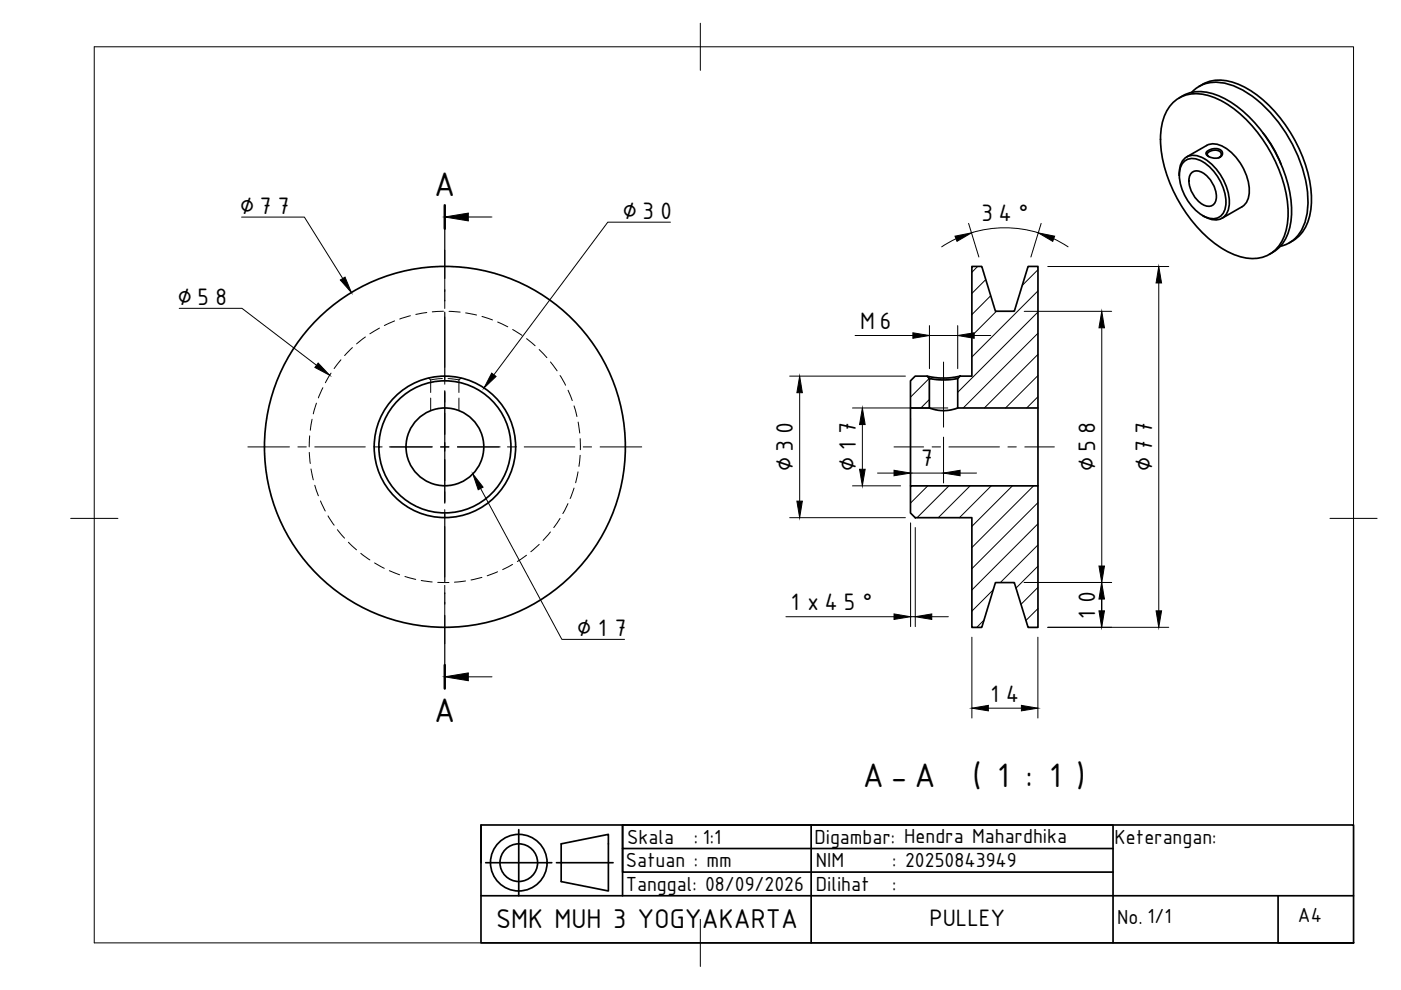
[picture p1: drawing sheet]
<svg xmlns="http://www.w3.org/2000/svg" width="297mm" height="210mm" viewBox="0 0 297 210" stroke-linecap="round" stroke-linejoin="round" font-family="sans-serif">
<!-- layer: Hidden -->
<g fill="none" stroke="#000" stroke-width=".21">
<path d="M70.2 79.1l-1.2 2M72.3 76.3l-1.5 1.8M74.7 73.7l-1.6 1.7M77.5 71.5l-1.9 1.4M80.5 69.6l-2.1 1.2M83.7 68l-2.2 1M87 66.9l-2.2 .7M90.5 66.3l-2.3 .4M94 66l-2.3 .1M95.2 66l2.4 .2M98.7 66.4l2.3 .4M102.2 67.1l2.2 .7"/>
<path d="M105.5 68.3l2.2 1M108.7 69.9l2 1.2M111.6 71.8l1.9 1.5M114.3 74.1l1.7 1.7M116.7 76.7l1.4 1.9M118.7 79.6l1.2 2.1M65.6 95.9l.2 2.4M65.7 92.4l-.1 2.4M65.9 99.4l.5 2.3M66.2 88.9l-.4 2.3M67.1 85.5l-.7 2.2M68.5 82.2l-1 2.2"/>
<path d="M90.8 80.2l.5 .4v2.6M91.3 84.4v2.7M93.8 80.3l-2.4 .2M95 80.3l2.3 .3M97.3 80.6v2.6M97.3 84.4v2.7M97.8 80.2l-.5 .4M120.4 82.7l.9 2.2M121.7 86.1l.6 2.2M122.6 89.5l.3 2.3M123 93v2.3M123 96.5l-.3 2.4"/>
<path d="M66.7 102.9l.8 2.2M67.9 106.2l1.1 2.1M69.6 109.4l1.2 2M71.5 112.3l1.5 1.8M73.9 115l1.7 1.6M76.5 117.3l1.9 1.4M79.4 119.4l2.1 1.1M108.7 119.7l-2.1 1.1M111.6 117.7l-1.9 1.4M114.3 115.4l-1.8 1.6M116.7 112.8l-1.6 1.8M118.7 109.9l-1.3 2"/>
<path d="M120.4 106.8l-1.1 2.1M121.7 103.5l-.8 2.2M122.6 100l-.6 2.4M82.5 121l2.2 .9M85.9 122.2l2.2 .6M89.3 123.1l2.3 .3M92.8 123.5h2.4M98.7 123.2l-2.3 .2M102.2 122.4l-2.3 .6M105.5 121.2l-2.2 .9"/>
</g>
<!-- layer: Visible -->
<g fill="none" stroke="#000" stroke-width=".36">
<path d="M252.6 19.6a7.3 7.3 0 0 1 7.8-1.8 23 23 0 0 1 11.8 9.7 28 28 0 0 1 5.1 16.3 8.7 8.7 0 0 1-4.8 8.1l-1 .3M255 17.9l-.8 .4M255 17.9a8.7 8.7 0 0 1 8.2 .3 28.7 28.7 0 0 1 13.3 15.9 20.4 20.4 0 0 1 1 12.3 7.8 7.8 0 0 1-4.2 5.1M248.7 21.8a7.4 7.4 0 0 1 8-1.4 25.1 25.1 0 0 1 12.9 12.2 24.5 24.5 0 0 1 3.2 15.7 7.3 7.3 0 0 1-7.6 6.5 17.3 17.3 0 0 1-10.6-5.8 30.4 30.4 0 0 1-8.6-19.5 10.6 10.6 0 0 1 2.7-7.7zM250 37.1a3.8 3.8 0 0 1 2.2-4.1 5.3 5.3 0 0 1 4.7 1.8 11.4 11.4 0 0 1 3.7 9 2.97 2.97 0 0 1-4.4 2.5l-1.2-.6M250.7 20.3l-.7 .5M250.7 20.3a8.7 8.7 0 0 1 8.3 .3 28.7 28.7 0 0 1 13.3 16 20.4 20.4 0 0 1 1 12.2 7.8 7.8 0 0 1-4.2 5.1M251.2 34.1a3.7 3.7 0 0 1 4.6 .7 10.6 10.6 0 0 1 4 9 2.74 2.74 0 0 1-3.9 2.3 10.4 10.4 0 0 1-5.8-10l.2-.8zM251.6 33.3l4.2-2.5a4.2 4.2 0 0 1 4.6 1 11.5 11.5 0 0 1 4.4 9.5 3.3 3.3 0 0 1-1.5 2.5l-4.2 2.5M252.7 36.6a2.61 2.61 0 0 1 3.4 .9 5.4 5.4 0 0 1 1.5 5.5 1.71 1.71 0 0 1-2.6 .4 6.2 6.2 0 0 1-2.9-5.8zM255.9 32.2l1-.6 1.1-.1 1 .5 .2 .7-.2 .4-.4 .3-1.3 .1-1.3-.5-.3-.4zM256.3 33.2l-.4-.4 .3-.5 1-.4 .8-.1 .6 .3 .3 .4-.1 .6-.5 .4"/>
<path d="M267.8 28.2a24.6 24.6 0 0 1 3.8 6.6M206.1 56.5h2.1l2.9 9.5h4l2.9-9.5h2.1v30h-17v-6.2l.5-.6h2.5zM196.6 79.7l2.7 .5 2.1-.1 2.2-.4M193 86.5v16.5M197 80.3v6.2h-4v-5.8l1-1h2.6l.4 .6 2.1 .2h1.9l2.1-.2M197 86.5l1.3 .4 1.5 .2 1.7-.2 1.6-.4M220.1 86.5v16.5M193 103h27.1v30h-2.1l-2.9-9.5h-4l-2.9 9.5h-2.1v-23.2h-12.1l-1-1z"/>
<circle cx="94.3" cy="94.7" r="15"/>
<circle cx="94.3" cy="94.7" r="8.2"/>
<circle cx="94.3" cy="94.7" r="14"/>
<circle cx="94.3" cy="94.7" r="38.3"/>
</g>
<!-- layer: BORDER -->
<path d="M20 9.9h267v190h-267zM148.5 4.9v10M15 109.9h10M282 109.9h10M148.5 194.9v10" fill="none" stroke="#000" stroke-width=".21"/>
<!-- layer: TITLEBLOCK -->
<g fill="none" stroke="#000" stroke-width=".36">
<path d="M102 174.9h185v25h-185zM102 174.9v8M110 175.9v14M119 178.9l10-2v12l-10-2zM132 174.9v5h104M132 179.9v5h104M172 174.9h64v25M102 189.9h185M103 182.9h14M118 182.9h12M132 189.9v-15h40v25M271 189.9v10h16"/>
<circle cx="110" cy="182.9" r="6"/>
<circle cx="110" cy="182.9" r="4"/>
</g>
<!-- layer: Smart Centers -->
<g fill="none" stroke="#000" stroke-width=".21">
<path d="M94.3 53v8.8M94.3 63.6v1.8M94.3 67.2v10.7M94.3 79.7v1.8M200 76.8v13.8M52.6 94.8h8.8M63.2 94.8h1.7M66.7 94.8h10.7M79.2 94.8h1.8M82.5 94.8h9.1M93.4 94.8h1.8M94.3 83v9.1"/>
<path d="M94.3 93.9v1.7M94.3 97.4v9.1M97 94.8h9M107.6 94.8h1.8M111.1 94.8h10.8M123.7 94.8h1.7M127.2 94.8h8.9M189.5 94.8h6.3M197.6 94.8h1.8M201.2 94.8h10.7M213.7 94.8h1.8M217.3 94.8h6.2"/>
<path d="M94.3 108v1.8M94.3 111.6v10.7M94.3 124.1v1.8M94.3 127.7v8.8"/>
</g>
<!-- layer: Hatching -->
<g fill="none" stroke="#000" stroke-width=".21">
<path d="M207.3 56.5l-1.2 1.2M209 59.3l-2.9 2.9M220 57.2l-3.3 3.3M210 62.7l-3.9 4M211.2 66l-5.1 5.2M220 61.7l-13.9 14M220 66.2l-16.9 17M220 70.7l-15.8 15.8M220 75.2l-11.3 11.3M220 79.6l-6.8 6.9M197 80.2l-3.9 4M197.1 84.7l-1.9 1.8"/>
<path d="M220 84.1l-2.3 2.4M196.7 103l-3.6 3.7M201.2 103l-6.8 6.8M205.7 103l-6.8 6.8M210.2 103l-6.8 6.8M214.7 103l-8.6 8.6M219.1 103l-13 13.1M220 106.6l-13.9 14M220 111.1l-13.9 14M220 115.6l-7.9 7.9M208.6 131.5l-1.5 1.5M210.6 125l-4.5 4.6"/>
<path d="M220 120.1l-4.6 4.6M220 124.6l-3.5 3.5M220 129l-2.5 2.6"/>
</g>
<!-- layer: Section Lines -->
<path d="M94.3 43.5v5M94.3 141v5" fill="none" stroke="#000" stroke-width=".51"/>
<path d="M94.3 48.5v10.5M94.3 61.4v2.4M94.3 66.2v14.3M94.3 82.9v2.3M94.3 87.6v14.3M94.3 104.3v2.4M94.3 109v14.3M94.3 125.7v2.4M94.3 130.5v10.5" fill="none" stroke="#000" stroke-width=".25"/>
<path d="M99.3 46h5M99.3 143.5h5" fill="none" stroke="#000" stroke-width=".21"/>
<path d="M94.3 46l5-.8v1.6zM94.3 143.5l5-.8v1.6z" fill="#000" stroke="#000" stroke-width=".21"/>
<!-- layer: FD_Dimensions -->
<g fill="none" stroke="#000" stroke-width=".21">
<path d="M202.7 50.6l-3 1.7M205.4 47.4l2.1 7.1M206 49.4a24.2 24.2 0 0 1 14.1 0M220.7 47.4l-2.1 7.1M222.1 56.5h25.7M223.4 50.6l3.1 1.7M167.4 79.7h24.6M181.3 71.1h12.2M197.1 69v9.2M197.1 71.1h6M203.1 69v9.2M206.5 71.1h3.6"/>
<path d="M217.1 66h18.6M233.6 69.5v50.5M245.7 60v69.5M169.5 83.3v22.9M180.7 86.5h20.3M182.8 90v9.5M193.1 88.6v13.8M200 92.7v9.7M167.4 109.8h24.6M180.7 103h10.2M186.1 100.3h3.4M193.1 110.9v22"/>
<path d="M193.1 100.3h6.9M194.1 111.9v21M203.6 100.3h3.5M166.6 130.8h22.9M193.1 130.8h1M197.5 130.8h3.6M206.1 135.1v17.1M217.1 123.5h18.6M220 135.1v17.1M222.1 133h25.7M233.6 123.5v9.5M209.5 150.1h7.1"/>
</g>
<g fill="#000" stroke="#000" stroke-width=".21">
<path d="M202.5 50.1l3.5-.7-3.1 1.8zM220.1 49.4l3.5 .7-.4 1.1zM193.5 70.6l3.6 .5-3.6 .6zM203.1 71.1l3.4-.5v1.1zM233.6 66l.6 3.5h-1.2zM245.7 56.5l.6 3.5h-1.2zM169.5 79.7l.6 3.6h-1.1zM182.8 86.5l.6 3.5h-1.2zM182.2 99.5h1.2l-.6 3.5zM189.5 99.7l3.6 .6-3.6 .6zM200 100.3l3.6-.6v1.2zM169 106.2h1.1l-.6 3.6z"/>
<path d="M189.5 130.2l3.6 .6-3.6 .5zM194.1 130.8l3.4-.6v1.1zM233.6 123.5l.6 3.5h-1.2zM233 129.5h1.2l-.6 3.5zM233 120h1.2l-.6 3.5zM245.1 129.5h1.2l-.6 3.5zM206.1 150.1l3.4-.5v1.1zM216.6 149.6l3.4 .5-3.4 .6z"/>
</g>
<!-- layer: Leaders -->
<path d="M72.2 59.4l1-.6 1.3 3.2zM67.5 77l2.4 2.6-3.1-1.7zM104.2 79.1l1 .7-2.6 2.5zM100.2 100.5l2.2 2.8-1 .5z" fill="#000" stroke="#000" stroke-width=".21"/>
<path d="M51.2 46h13.3l8.2 13M142.2 47.1h-13.3l-24.2 32.4M38 65.4h13.3l15.8 12M101.9 103.6l17.2 32h13.3" fill="none" stroke="#000" stroke-width=".21"/>
<g font-size="7.8">
<text x="91.5" y="41.5">A</text>
<text x="91.5" y="153">A</text>
<text x="182.4" y="167">A-A</text>
<text x="204.4" y="167">(1:1)</text>
</g>
<text font-size="6.2" x="105.2" y="196.7">SMK MUH 3 YOGYAKARTA</text>
<g font-size="5.4">
<text x="50.5" y="45.3">∅77</text>
<text x="131.7" y="46.4">∅30</text>
<text x="207.4" y="46.9">34°</text>
<text x="37.3" y="64.7">∅58</text>
<text x="182" y="69.7">M6</text>
<text x="168.1" y="100.4" transform="rotate(-90 168.1 100.4)">∅30</text>
<text x="181.4" y="100.4" transform="rotate(-90 181.4 100.4)">∅17</text>
<text x="194.6" y="98.9">7</text>
<text x="232.2" y="100.4" transform="rotate(-90 232.2 100.4)">∅58</text>
<text x="244.3" y="100.4" transform="rotate(-90 244.3 100.4)">∅77</text>
<text x="166.6" y="129.4">1x45°</text>
<text x="121.9" y="134.9">∅17</text>
<text x="232.2" y="132.3" transform="rotate(-90 232.2 132.3)">10</text>
<text x="208.9" y="148.8">14</text>
<text x="197.1" y="196.4">PULLEY</text>
</g>
<g font-size="4.7">
<text x="133" y="178.9">Skala</text>
<text x="147.1" y="178.9">: 1:1</text>
<text x="172.7" y="178.9">Digambar: Hendra Mahardhika</text>
<text x="236.3" y="179">Keterangan:</text>
<text x="132.7" y="183.9">Satuan : mm</text>
<text x="173" y="183.9">NIM</text>
<text x="189.2" y="183.9">: 20250843949</text>
<text x="132.7" y="188.9">Tanggal: 08/09/2026</text>
<text x="173" y="188.9">Dilihat</text>
<text x="189.2" y="188.9">:</text>
<text x="236.9" y="195.9">No. 1/1</text>
<text x="275.2" y="195.4">A4</text>
</g>
</svg>
